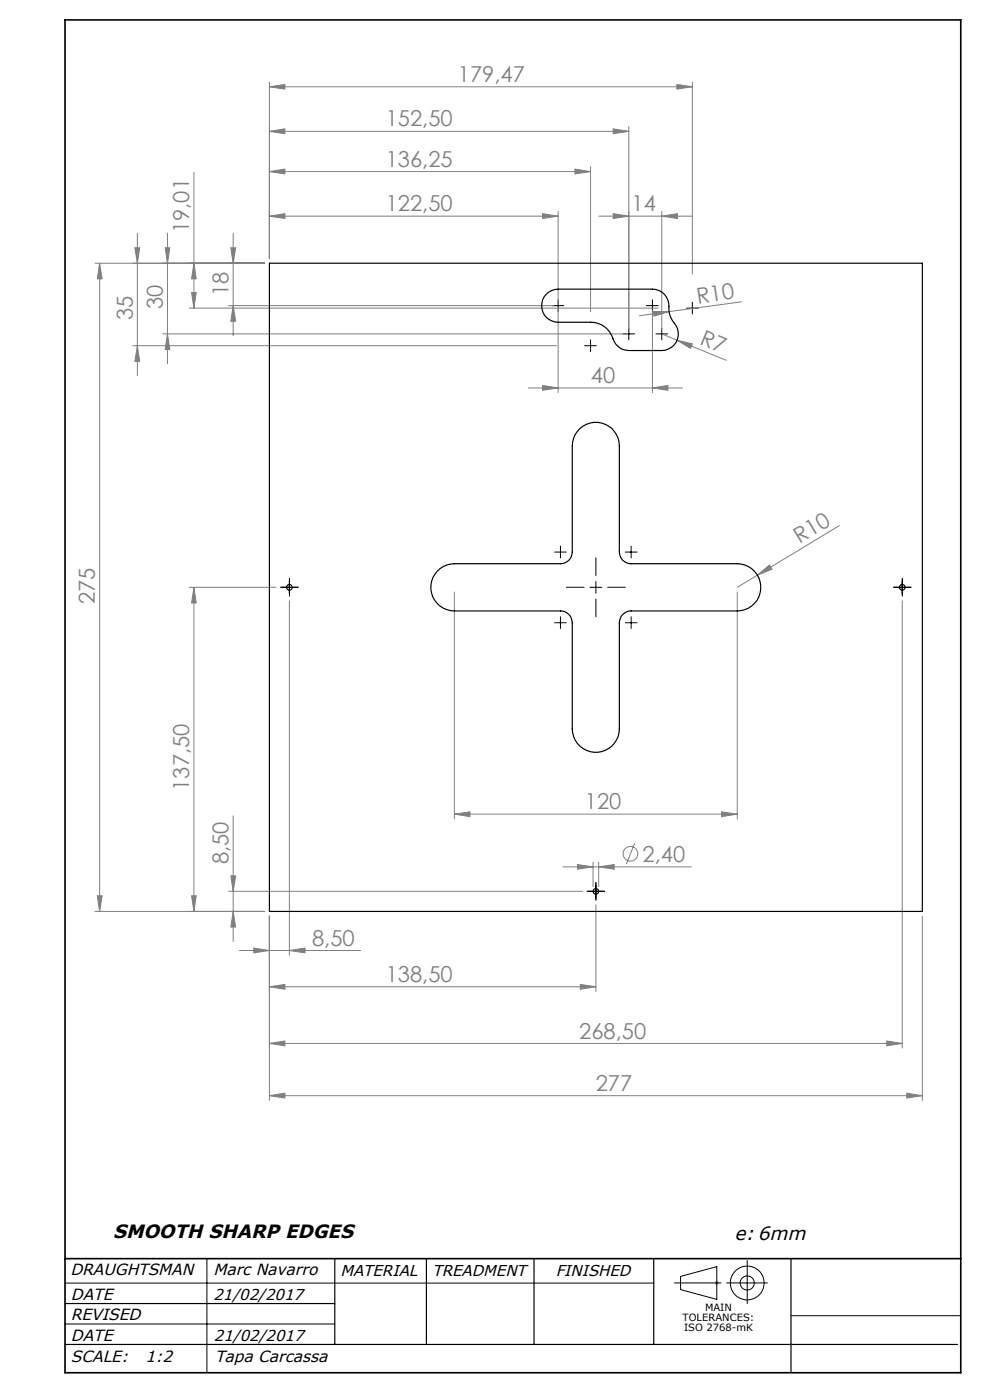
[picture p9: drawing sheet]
<svg xmlns="http://www.w3.org/2000/svg" width="210mm" height="297mm" viewBox="0 0 210 297" stroke-linecap="round" stroke-linejoin="round" font-family="sans-serif">
<g fill="none" stroke="#808080" stroke-width=".21">
<path d="M57.1 18.4l3.3-.5v1zM57.1 17.4v37.5M57.1 18.4h89.8M143.6 17.9l3.3 .5-3.3 .5zM146.9 17.4v40.7M41.1 36.5v28.9M57.1 27.9l3.3-.6v1.1zM57.1 27.9h76.3M57.1 36.4l3.3-.5v1zM57.1 36.4h68.2M122 35.9l3.3 .5-3.3 .5zM125.3 35.4v30.7"/>
<path d="M130.1 27.3l3.3 .6-3.3 .5zM133.4 26.8v43M20.1 55.8h36M21.1 55.8l.6 3.4h-1.1zM21.1 55.8v137.6M28.6 52.6h1l-.5 3.2zM29.1 49.5v30.2M35 52.6h1l-.5 3.2zM35.5 49.5v27.7M41.1 55.8l.5 3.4h-1zM49 52.6h1l-.5 3.2zM49.5 49.5v21.7"/>
<path d="M57.1 45.9l3.3-.6v1.1zM57.1 45.9h61.3M115.1 45.3l3.3 .6-3.3 .5zM118.4 44.8v19M127 45.9h19.7M130.1 45.3l3.3 .6-3.3 .5zM140.4 45.9l3.3-.6v1.1zM140.4 44.8v25M28.2 73.3h89.8M29.1 73.3l.5 3.4h-1zM34.5 70.8h97.9M35.5 70.8l.5 3.4h-1z"/>
<path d="M40.1 65.4h99.5M40.6 62.1h1l-.5 3.3zM48.5 64.8h68.9M49.5 64.8l.5 3.4h-1zM118.4 65.9v17.4M138.4 65.9v17.4M138.6 66.1h3.3l-3.2 1zM140.4 70.8l3.2 1.4M141.9 66.1l-6.3 .9M143.6 72.2l3.3 .8-.4 .9zM143.6 72.2l10.5 4.2M157.3 64l-15.4 2.1"/>
<path d="M112 82.3h32.7M115.1 81.8l3.3 .5-3.3 .5zM138.4 82.3l3.3-.5v1zM178 111.5l-17.3 10.5M40.1 124.6h18.4M41.1 124.6l.5 3.3h-1zM41.1 124.6v68.8M61.4 127.5v75.1M96.4 125.6v48.1M156.4 125.6v48.1M160.7 122l2.5-2.1 .6 .9zM160.7 122l-4.3 2.6"/>
<path d="M191.4 127.5v94.9M49.5 173.1v26.6M96.4 172.7l3.3-.5v1zM96.4 172.7h60M134.6 178.9l-1.7 4.4M153.1 172.2l3.3 .5-3.3 .5zM20.1 193.4h36M20.6 190h1.1l-.6 3.4zM40.6 190h1l-.5 3.4zM48.5 189.1h75M49 185.8h1l-.5 3.3zM49.5 193.4l.5 3.3h-1z"/>
<path d="M57.1 194.3v39.1M119.5 183.9h27.1M122.5 183.4l3.3 .5-3.3 .5zM125.8 182.9v5.2M126.4 191.9v18.5M127 183.9l3.3-.5v1zM127 182.9v5.2M195.7 194.3v39.1M50.8 201.6h25.7M53.8 201.1l3.3 .5-3.3 .5zM57.1 209.3l3.3-.5v1.1zM57.1 209.3h69.3"/>
<path d="M61.4 201.6l3.3-.5v1zM123.1 208.8l3.3 .5-3.3 .6zM57.1 221.4l3.3-.6v1.1zM57.1 221.4h134.3M57.1 232.4l3.3-.5v1zM57.1 232.4h138.6M188.1 220.8l3.3 .6-3.3 .5zM192.3 231.9l3.4 .5-3.4 .5z"/>
<circle cx="133.7" cy="181.1" r="1.56"/>
</g>
<g fill="none" stroke="#000" stroke-width=".21">
<path d="M117.1 64.8h2.5M118.4 63.6v2.5M124 73.3h2.5M125.3 72.1v2.5M132.2 70.8h2.4M133.4 69.6v2.5M137.1 64.8h2.5M138.4 63.6v2.5M139.1 70.8h2.5M140.4 69.6v2.5M145.6 65.4h2.5M146.9 64.1v2.5"/>
<path d="M117.7 117.1h2.4M118.9 115.8v2.6M132.6 117.1h2.5M133.9 115.8v2.6M60.1 124.6h2.5M61.4 123.4v2.5M117.7 132.1h2.4M118.9 130.8v2.5M125.1 124.6h2.5M126.4 123.4v2.5M132.6 132.1h2.5M133.9 130.8v2.5"/>
<path d="M190.1 124.6h2.6M191.4 123.4v2.5M125.1 189.1h2.5M126.4 187.9v2.5M13.8 272.2h124.9M43.9 267v24.2M143.1 272.2h9.8M144.4 270.8l7.6-2.1v7l-7.6-2.1zM154.1 272.2h8.7M158.5 267.4v9.1M167.8 279.1h36M13.8 280.9h57.2"/>
<circle cx="158.5" cy="272.2" r="1.5"/>
<circle cx="158.5" cy="272.2" r="3.6"/>
</g>
<path d="M151.5 272.2h1M151.7 271.8l.7 .7M152 271.7v1M152.4 271.8l-.7 .7" fill="none" stroke="#c0c0c0" stroke-width=".21"/>
<g fill="none" stroke="#000" stroke-width=".21" stroke-dasharray="15.2 1.3 1.3 1.3">
<path d="M60.2 124.6h-.6M61.4 123.3v-.6M61.4 125.8v.6M62.7 124.6h.6M123.9 124.6h-3.7M126.4 127.1v3.7M126.4 122.1v-3.8M128.9 124.6h3.8M190.2 124.6h-.6M191.4 123.3v-.6M191.4 125.8v.6M192.7 124.6h.6"/>
<path d="M125.2 189.1h-.6M126.4 187.8v-.6M126.4 190.3v.6M127.7 189.1h.6"/>
</g>
<path d="M13.8 276.5h57.2M71 267v18.2M90.5 267v18.2M113.3 267v18.2M138.7 267v18.2M167.8 267v24.2M13.8 285.2h189.3" fill="none" stroke="#000" stroke-width=".25"/>
<path d="M13.8 4.2h190v287h-190zM13.8 267h190" fill="none" stroke="#000" stroke-width=".35"/>
<g fill="#808080">
<path d="M138.6 66.1h3.3l-3.2 1z"/>
<path d="M160.7 122l2.5-2.1 .6 .9z"/>
<path d="M143.6 72.2l3.3 .8-.4 .9z"/>
<path d="M140.4 45.9l3.3-.6v1.1zM130.1 45.3l3.3 .6-3.3 .5zM138.4 82.3l3.3-.5v1zM115.1 81.8l3.3 .5-3.3 .5z"/>
<path d="M57.1 232.4l3.3-.5v1zM192.3 231.9l3.4 .5-3.4 .5zM122.5 183.4l3.3 .5-3.3 .5zM127 183.9l3.3-.5v1z"/>
<path d="M57.1 36.4l3.3-.5v1zM122 35.9l3.3 .5-3.3 .5z"/>
<path d="M123.1 208.8l3.3 .5-3.3 .6zM57.1 209.3l3.3-.5v1.1zM61.4 201.6l3.3-.5v1zM53.8 201.1l3.3 .5-3.3 .5zM188.1 220.8l3.3 .6-3.3 .5zM57.1 221.4l3.3-.6v1.1zM115.1 45.3l3.3 .6-3.3 .5zM57.1 45.9l3.3-.6v1.1zM130.1 27.3l3.3 .6-3.3 .5zM57.1 27.9l3.3-.6v1.1zM143.6 17.9l3.3 .5-3.3 .5zM57.1 18.4l3.3-.5v1z"/>
<path d="M49.5 64.8l.5 3.4h-1zM49 52.6h1l-.5 3.2zM35.5 70.8l.5 3.4h-1zM35 52.6h1l-.5 3.2zM29.1 73.3l.5 3.4h-1zM28.6 52.6h1l-.5 3.2zM40.6 62.1h1l-.5 3.3zM41.1 55.8l.5 3.4h-1z"/>
<path d="M49 185.8h1l-.5 3.3zM49.5 193.4l.5 3.3h-1zM41.1 124.6l.5 3.3h-1zM40.6 190h1l-.5 3.4zM21.1 55.8l.6 3.4h-1.1zM20.6 190h1.1l-.6 3.4z"/>
<path d="M96.4 172.7l3.3-.5v1zM153.1 172.2l3.3 .5-3.3 .5z"/>
</g>
<g fill="none" stroke="#000" stroke-width=".25">
<path d="M57.1 55.8h138.6v137.6h-138.6zM115.9 62.4a3.7 3.7 0 0 1 2.5-1.1h20a3.6 3.6 0 0 1 3.5 4.2 5.8 5.8 0 0 0 1.6 3.7 3.5 3.5 0 0 1-3.1 5.2h-7a3.8 3.8 0 0 1-3.6-3.2 4.9 4.9 0 0 0-4.5-2.8h-6.9a3.5 3.5 0 0 1-3.2-2.2 3.5 3.5 0 0 1 .7-3.8zM92.7 121.2a5 5 0 0 1 3.7-1.6h22.5a2.47 2.47 0 0 0 2.5-2.5v-22.5a5 5 0 0 1 5-5 5 5 0 0 1 5 5v22.5a2.47 2.47 0 0 0 2.5 2.5h22.5a5 5 0 0 1 5 5 5 5 0 0 1-5 5h-22.5a2.53 2.53 0 0 0-2.5 2.5v22.5a5 5 0 0 1-5 5 5 5 0 0 1-5-5v-22.5a2.53 2.53 0 0 0-2.5-2.5h-22.5a5 5 0 0 1-4.6-3 5 5 0 0 1 .9-5.4z"/>
<circle cx="61.4" cy="124.6" r=".6"/>
<circle cx="191.4" cy="124.6" r=".6"/>
<circle cx="126.4" cy="189.1" r=".59"/>
</g>
<g font-size="4.7" fill="#808080">
<text x="97.1" y="17.4">179,47</text>
<text x="81.8" y="26.8">152,50</text>
<text x="81.8" y="35.4">136,25</text>
<text x="81.8" y="44.8">122,50</text>
<text x="134" y="44.8">14</text>
<text x="40.1" y="49.5" transform="rotate(-90 40.1 49.5)">19,01</text>
<text x="34.5" y="65.5" transform="rotate(-90 34.5 65.5)">30</text>
<text x="48.5" y="62.9" transform="rotate(-90 48.5 62.9)">18</text>
<text x="148" y="64.4" transform="rotate(-9 148 64.4)">R10</text>
<text x="28.1" y="67.9" transform="rotate(-90 28.1 67.9)">35</text>
<text x="148.2" y="73" transform="rotate(22 148.2 73)">R7</text>
<text x="125.4" y="81.3">40</text>
<text x="169.6" y="115.5" transform="rotate(-31 169.6 115.5)">R10</text>
<text x="20.1" y="128.2" transform="rotate(-90 20.1 128.2)">275</text>
<text x="40.1" y="167.8" transform="rotate(-90 40.1 167.8)">137,50</text>
<text x="124.1" y="171.7">120</text>
<text x="48.5" y="183.4" transform="rotate(-90 48.5 183.4)">8,50</text>
<text x="136.3" y="182.8">2,40</text>
<text x="66.2" y="200.6">8,50</text>
<text x="81.8" y="208.3">138,50</text>
<text x="122.9" y="220.3">268,50</text>
<text x="126.4" y="231.4">277</text>
</g>
<g font-size="4">
<text x="24" y="262.6">SMOOTH SHARP EDGES</text>
<text x="155.8" y="263.1">e: 6mm</text>
</g>
<g font-size="3.4">
<text x="14.9" y="270.6">DRAUGHTSMAN</text>
<text x="15" y="275.7">DATE</text>
<text x="45.3" y="270.6">Marc Navarro</text>
<text x="15" y="280">REVISED</text>
<text x="15" y="284.4">DATE</text>
<text x="15" y="289">SCALE:</text>
<text x="30.9" y="289">1:2</text>
<text x="45.6" y="289">Tapa Carcassa</text>
</g>
<g font-size="3.3">
<text x="45.3" y="275.7">21/02/2017</text>
<text x="72.2" y="270.7">MATERIAL</text>
<text x="91.7" y="270.6">TREADMENT</text>
<text x="117.9" y="270.6">FINISHED</text>
<text x="45.4" y="284.4">21/02/2017</text>
</g>
<g font-size="2.1">
<text x="144.8" y="280.2">TOLERANCES:</text>
<text x="149.6" y="278.1">MAIN</text>
<text x="145.1" y="282.3">ISO 2768-mK</text>
</g>
</svg>
